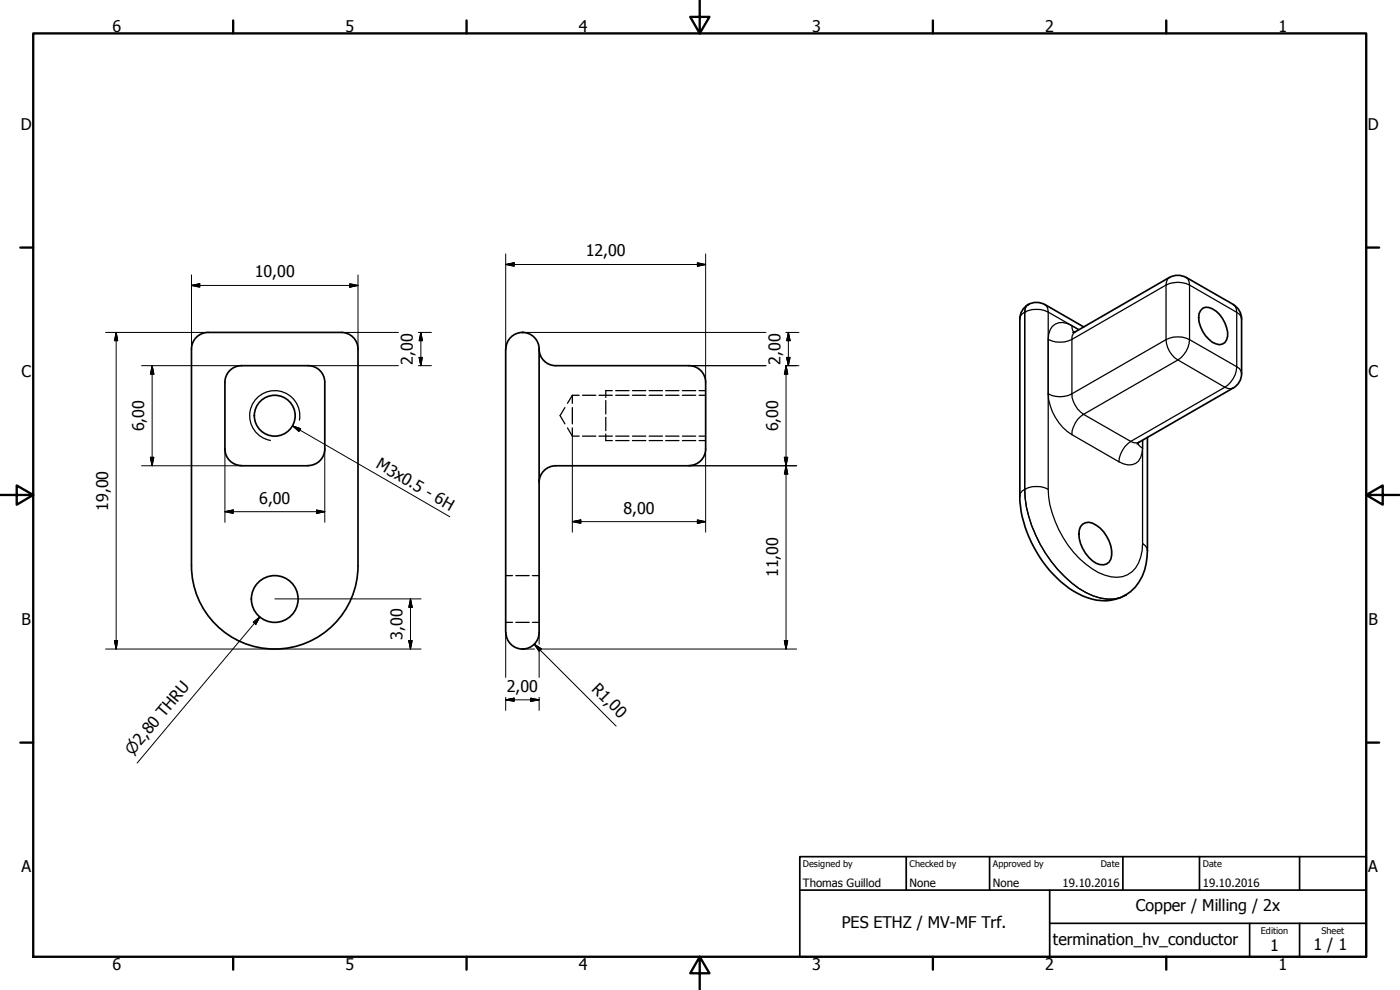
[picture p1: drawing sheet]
<svg xmlns="http://www.w3.org/2000/svg" width="420mm" height="297mm" viewBox="0 0 420 297" stroke-linecap="round" stroke-linejoin="round" font-family="sans-serif">
<!-- layer: Visible Narrow (ISO) -->
<g fill="none" stroke="#000" stroke-width=".38">
<path d="M307.5 93.6v53.2M313.6 91.4l.5 .5 .5 1.7a7.9 7.9 0 0 0-7.1 0l.5-1.7 .5-.5-.5 .5-.5 1.7-.8 .6-.5 .7-.1 .8M321.7 97.7l2 1.2M322.7 99.6l-.6 .5-.3 .7-.1 1a8.1 8.1 0 0 1-7.1 0 4.3 4.3 0 0 1 4.4-5l2.7 .9 .2 1.5 .4 .5M323.8 98.9l-9.2-5.3v53.2M351 83.2l-.6 .5-.5 1.8a7.9 7.9 0 0 1 7.1 0M356 83.2l.6 .5 .4 1.8M357 85.5l14.2 8.2v16.3l-14.2-8.1M357 85.5v16.4M370.1 91.4l.6 .5 .5 1.8 .8 .6 .6 1.4M321.7 118.2a7.6 7.6 0 0 1-7.1 0 15.7 15.7 0 0 0 7.1 12.2M321.7 118.2a7.9 7.9 0 0 0 3.5 6.1 7.6 7.6 0 0 0-3.5 6.1"/>
<path d="M321.7 101.8l28.2-16.3v16.4l-28.2 16.3zM349.9 101.9a7.9 7.9 0 0 1 7.1 0 7.6 7.6 0 0 1-3.5 6.1 7.5 7.5 0 0 1-3.6-6.1zM367.6 116.2l1.8 .4 .7-.2M367.6 116.2l-14.1-8.2-28.3 16.3 14.1 8.1M367.6 116.2l-28.3 16.2M372.6 112.1l-.6-1.5-.8-.6a7.7 7.7 0 0 1-3.6 6.2M89.9 126a7.5 7.5 0 0 0-6.1-8.7 7.5 7.5 0 0 0-8.8 6.1 7.5 7.5 0 0 0 6.1 8.7M321.7 130.4l14.1 8.1M339.3 132.4a8.2 8.2 0 0 0-3.5 6.1M339.3 132.4l.9 .4 1.6-.1M341.5 133l.3 .5 1.1 1a4.7 4.7 0 0 1-3.2 4.9l-1.2 .1-2.7-1M342.9 132.1v31"/>
<path d="M307.5 146.8l-.8 .6-.5 .7-.1 .7M307.5 146.8a38.6 38.6 0 0 0 18.4 31 12.2 12.2 0 0 0 11.8 .8M307.5 146.8a7.9 7.9 0 0 1 7.1 0M314.6 146.8a31 31 0 0 0 15.1 25 10 10 0 0 0 8.7 .7 10.1 10.1 0 0 0 4.5-9.4l1.3 1.3 .2 .7"/>
</g>
<path d="M306.1 95.7a5 5 0 0 1 7.4-4.3l11.7 6.7M306.1 95.7v53.1a36.4 36.4 0 0 0 16.2 28.6 15.1 15.1 0 0 0 15.4 1.2 14.8 14.8 0 0 0 6.7-13.5v-33.9M351 83.2l-28.3 16.4-.7 .1M351 83.3a5 5 0 0 1 5 0M356 83.2l14.1 8.2a5 5 0 0 1 2.5 4.3v16.4a5 5 0 0 1-2.5 4.3M370.1 116.4l-28.3 16.3-.5 .5" fill="none" stroke="#000" stroke-width=".51"/>
<g fill="#000">
<circle cx="307.5" cy="93.6" r=".19"/>
<circle cx="308.5" cy="91.4" r=".25"/>
<circle cx="307.5" cy="146.8" r=".19"/>
<circle cx="337.7" cy="178.6" r=".25"/>
</g>
<!-- layer: Visible (ISO) -->
<g fill="none" stroke="#000" stroke-width=".51">
<path d="M62.5 99.7a5 5 0 0 0-5 5M62.5 99.7h40a5 5 0 0 1 4.9 5M360.9 92.5a3.6 3.6 0 0 1 4 .8 9.8 9.8 0 0 1 3.5 7.6 2.45 2.45 0 0 1-3.5 2.3 9 9 0 0 1-5-9.1zM57.5 104.7v65.1a25 25 0 0 0 25 24.9 25 25 0 0 0 24.9-24.9M92.5 109.7h-20a5 5 0 0 0-5 5v20M92.5 109.7a5 5 0 0 1 5 5v20M107.4 104.7v65M151.8 104.7v85M151.8 104.7a5.1 5.1 0 0 1 5.5-4.9 5.1 5.1 0 0 1 4.6 5.8 5 5 0 0 0 4.9 4.1h40a5 5 0 0 1 5 5v20M161.8 104.7v85a5 5 0 0 1-5 5 5 5 0 0 1-5-4.9M67.5 134.7a5 5 0 0 0 5 5M72.5 139.7h20"/>
<path d="M97.5 134.7a5 5 0 0 1-5 5M206.8 139.7h-40a5 5 0 0 0-5 5M211.8 134.7a5 5 0 0 1-5 5M324.9 157.3a3.2 3.2 0 0 1 4.1 .3 10 10 0 0 1 4.4 10.2 2.88 2.88 0 0 1-4.4 1.2 10.6 10.6 0 0 1-5.1-10l.4-1z"/>
<circle cx="82.5" cy="124.7" r="6.1"/>
<circle cx="82.5" cy="179.7" r="7"/>
</g>
<g fill="#000">
<circle cx="156.8" cy="99.7" r=".25"/>
<circle cx="156.8" cy="194.7" r=".25"/>
</g>
<!-- layer: Hidden (ISO) -->
<g fill="none" stroke="#000" stroke-width=".38">
<path d="M171.8 118.6v2.4M171.8 118.6l-1.5 2.4M171.8 118.6h2M174.8 118.6h4M179.8 118.6h4M183.8 117.2h-2v2M184.8 118.6h4M184.8 117.2h4M189.8 118.6h4M189.8 117.2h4M194.8 118.6h4M194.8 117.2h4"/>
<path d="M199.8 118.6h4M199.8 117.2h4M204.8 118.6h4M204.8 117.2h4M209.8 118.6h2M209.8 117.2h2M169.5 122.3l-1.4 2.4 1.4 2.5M170.3 128.4l1.5 2.5M171.8 122.3v4.9M171.8 128.4v2.5M171.8 130.9h2M174.8 130.9h4"/>
<path d="M179.8 130.9h4M181.8 130.2v2h2M181.8 120.2v4M181.8 125.2v4M184.8 130.9h4M184.8 132.2h4M189.8 130.9h4M189.8 132.2h4M194.8 130.9h4M194.8 132.2h4M199.8 130.9h4M199.8 132.2h4"/>
<path d="M204.8 130.9h4M204.8 132.2h4M209.8 130.9h2M209.8 132.2h2M151.8 172.7h2M154.8 172.7h4M159.8 172.7h2M151.8 186.7h2M154.8 186.7h4M159.8 186.7h2"/>
</g>
<!-- layer: Border (ISO) -->
<g fill="none" stroke="#000" stroke-width=".7">
<path d="M10 10h400v277.1h-400zM70 6.1v3.9M140 6.1v3.9M210 0v10l-2.9-4.9h5.8l-2.9 4.9M280 6.1v3.9M350 6.1v3.9M6.1 74.3h3.9M410 74.3h3.9M0 148.5h10l-5-2.8v5.7l5-2.9M410 148.5l5 2.9v-5.7l-5 2.8h10M6.1 222.8h3.9M410 222.8h3.9"/>
<path d="M70 287.1v3.8M140 287.1v3.8M210 287.1l2.9 4.9h-5.8l2.9-4.9v9.9M280 287.1v3.8M350 287.1v3.8"/>
</g>
<!-- layer: Title (ISO) -->
<path d="M240 257h170v30.1h-170zM272 257v10.1M297 257v10.1M337 257v10.1M360 257v10.1M390 257v10.1M240 267.1h170M315 277h95M315 267.1v20M375 277v10.1M390 277v10.1" fill="none" stroke="#000" stroke-width=".51"/>
<!-- layer: Dimension (ISO) -->
<g fill="none" stroke="#000" stroke-width=".3">
<path d="M151.8 79.4l2.5-.5v1zM151.8 76.2v28.5M151.8 79.4h60M209.3 78.9l2.5 .5-2.5 .5zM211.8 76.2v38.5M31.7 99.7h30.8M34.9 99.7l.4 2.5h-.9zM34.9 99.7v95M57.5 85.6l2.4-.5v1.1zM57.5 85.6h49.9M57.5 82.5v22.2M102.5 99.7h17.1"/>
<path d="M105 85.1l2.4 .5-2.4 .6zM107.4 82.5v22.2M125.5 99.7h4M126.3 99.7l.4 2.5h-.9zM126.3 99.7v10M156.8 99.7h73.1M235.8 99.7h4M236.6 99.7l.5 2.5h-1zM236.6 99.7v10M42.5 109.7h30M45.7 109.7l.5 2.6h-1.1zM45.7 109.7v30"/>
<path d="M92.5 109.7h27.1M125.5 109.7h4M125.8 107.2h.9l-.4 2.5zM206.8 109.7h23.1M235.8 109.7h4M235.9 109.7l.5 2.6h-1l.4-2.1M235.9 109.7v85M235.9 109.7l-.1 .3M236.1 107.2h1l-.5 2.5zM42.5 139.7h30M45.1 137.2h1.1l-.5 2.5zM67.5 134.7v22"/>
<path d="M97.5 134.7v22M171.8 130.9v28.8M206.8 139.7h32.3M211.8 134.7v25M235.4 137.2h1l-.5 2.5zM235.9 139.7l.5 2.5h-1zM67.5 153.5l2.5-.5v1zM67.5 153.5h30M95 153l2.5 .5-2.5 .5zM171.8 156.5l2.5-.5v1zM171.8 156.5h40M209.3 156l2.5 .5-2.5 .5z"/>
<path d="M82.5 179.7h43.9M123.2 179.7l.5 2.5h-1zM123.2 179.7v15M31.7 194.7h94.7M34.4 192.2h.9l-.4 2.5zM122.7 192.2h1l-.5 2.5zM151.8 189.7v13.5M156.8 194.7h3.6M160.3 193.3l2.1 1.4-.7 .7zM160.3 193.3l24.6 24.6M161.8 189.7v3.6M161.8 195.2v8"/>
<path d="M162.2 194.7h76.9M235.4 192.2h1l-.5 2.5zM151.8 210l2.5-.5v.9zM151.8 210h10M151.8 209.2v4M159.3 209.5l2.5 .5-2.5 .4zM161.8 209.2v4"/>
</g>
<g fill="#000" stroke="#000" stroke-width=".3">
<path d="M151.8 79.4l2.5-.5zM151.8 79.4l2.5-.5v1zM209.3 79.9l2.5-.5zM209.3 78.9l2.5 .5-2.5 .5zM57.5 85.6l2.4-.5zM57.5 85.6l2.4-.5v1.1zM105 86.2l2.4-.6zM105 85.1l2.4 .5-2.4 .6zM34.9 99.7l.4 2.5zM34.9 99.7l.4 2.5h-.9zM45.7 109.7l.5 2.6zM45.7 109.7l.5 2.6h-1.1z"/>
<path d="M125.8 107.2l.5 2.5zM125.8 107.2h.9l-.4 2.5zM126.3 99.7l.4 2.5zM126.3 99.7l.4 2.5h-.9zM236.1 107.2l.5 2.5zM236.1 107.2h1l-.5 2.5zM235.9 109.7l.5 2.6zM235.9 109.7l.5 2.6h-1zM236.6 99.7l.5 2.5zM236.6 99.7l.5 2.5h-1zM45.1 137.2l.6 2.5zM45.1 137.2h1.1l-.5 2.5z"/>
<path d="M235.4 137.2l.5 2.5zM235.4 137.2h1l-.5 2.5zM67.5 153.5l2.5-.5zM67.5 153.5l2.5-.5v1zM95 154l2.5-.5zM95 153l2.5 .5-2.5 .5zM171.8 156.5l2.5-.5zM171.8 156.5l2.5-.5v1zM209.3 157l2.5-.5zM209.3 156l2.5 .5-2.5 .5zM235.9 139.7l.5 2.5zM235.9 139.7l.5 2.5h-1z"/>
<path d="M34.4 192.2l.5 2.5zM34.4 192.2h.9l-.4 2.5zM122.7 192.2l.5 2.5zM122.7 192.2h1l-.5 2.5zM123.2 179.7l.5 2.5zM123.2 179.7l.5 2.5h-1zM160.3 193.3l2.1 1.4zM160.3 193.3l2.1 1.4-.7 .7zM235.4 192.2l.5 2.5zM235.4 192.2h1l-.5 2.5zM151.8 210l2.5-.5zM151.8 210l2.5-.5v.9z"/>
<path d="M159.3 210.4l2.5-.4zM159.3 209.5l2.5 .5-2.5 .4z"/>
</g>
<!-- layer: Symbol (ISO) -->
<path d="M87.8 127.8l2.4 .8-.5 .9zM87.8 127.8l47.2 27.3M76 186.7l2-1.6-1.2 2.2zM78 185.1l-36.9 43.9" fill="none" stroke="#000" stroke-width=".3"/>
<path d="M87.8 127.8l2.4 .8zM87.8 127.8l2.4 .8-.5 .9zM78 185.1l-1.2 2.2zM76 186.7l2-1.6-1.2 2.2z" fill="#000" stroke="#000" stroke-width=".3"/>
<g font-size="4.8">
<text x="33.7" y="9.6">6</text>
<text x="103.7" y="9.6">5</text>
<text x="173.7" y="9.6">4</text>
<text x="243.7" y="9.6">3</text>
<text x="313.7" y="9.6">2</text>
<text x="383.7" y="9.6">1</text>
<text x="6.2" y="38.9">D</text>
<text x="410.5" y="38.9">D</text>
<text x="175.8" y="76.9">12,00</text>
<text x="76.5" y="83.2">10,00</text>
<text x="6.4" y="113.1">C</text>
<text x="123.9" y="109.4" transform="rotate(-90 123.9 109.4)">2,00</text>
<text x="234.3" y="109.4" transform="rotate(-90 234.3 109.4)">2,00</text>
<text x="410.7" y="113.1">C</text>
<text x="43.2" y="129.4" transform="rotate(-90 43.2 129.4)">6,00</text>
<text x="233.5" y="129.4" transform="rotate(-90 233.5 129.4)">6,00</text>
<text x="112.6" y="140.3" transform="rotate(30 112.6 140.3)">M3x0.5 - 6H</text>
<text x="32.4" y="153.2" transform="rotate(-90 32.4 153.2)">19,00</text>
<text x="77.8" y="151.1">6,00</text>
<text x="187.1" y="154.1">8,00</text>
<text x="233.5" y="173.2" transform="rotate(-90 233.5 173.2)">11,00</text>
<text x="6.4" y="187.4">B</text>
<text x="120.8" y="191.9" transform="rotate(-90 120.8 191.9)">3,00</text>
<text x="410.7" y="187.4">B</text>
<text x="152.1" y="207.6">2,00</text>
<text x="177.4" y="206.9" transform="rotate(45 177.4 206.9)">R1,00</text>
<text x="6.4" y="261.7">A</text>
<text x="410.7" y="261.7">A</text>
<text x="340.9" y="273.4">Copper / Milling / 2x</text>
<text x="252.6" y="278.6">PES ETHZ / MV-MF Trf.</text>
<text x="316" y="283.5">termination_hv_conductor</text>
<text x="381.2" y="285.3">1</text>
<text x="394.2" y="285">1 / 1</text>
<text x="33.7" y="290.9">6</text>
<text x="103.7" y="290.9">5</text>
<text x="173.7" y="290.9">4</text>
<text x="243.7" y="290.9">3</text>
<text x="313.7" y="290.9">2</text>
<text x="383.7" y="290.9">1</text>
</g>
<text font-size="4.6" x="39.8" y="226.8" transform="rotate(-50 39.8 226.8)">⌀2,80 THRU</text>
<g font-size="3.4">
<text x="241" y="266">Thomas Guillod</text>
<text x="273" y="266">None</text>
<text x="298" y="266">None</text>
<text x="318.9" y="266">19.10.2016</text>
<text x="361" y="266">19.10.2016</text>
</g>
<g font-size="2.7">
<text x="241" y="260.1">Designed by</text>
<text x="273" y="260.1">Checked by</text>
<text x="298" y="260.1">Approved by</text>
<text x="330.3" y="260">Date</text>
<text x="361" y="260">Date</text>
<text x="378.4" y="280.1">Edition</text>
<text x="396.6" y="280.1">Sheet</text>
</g>
</svg>
